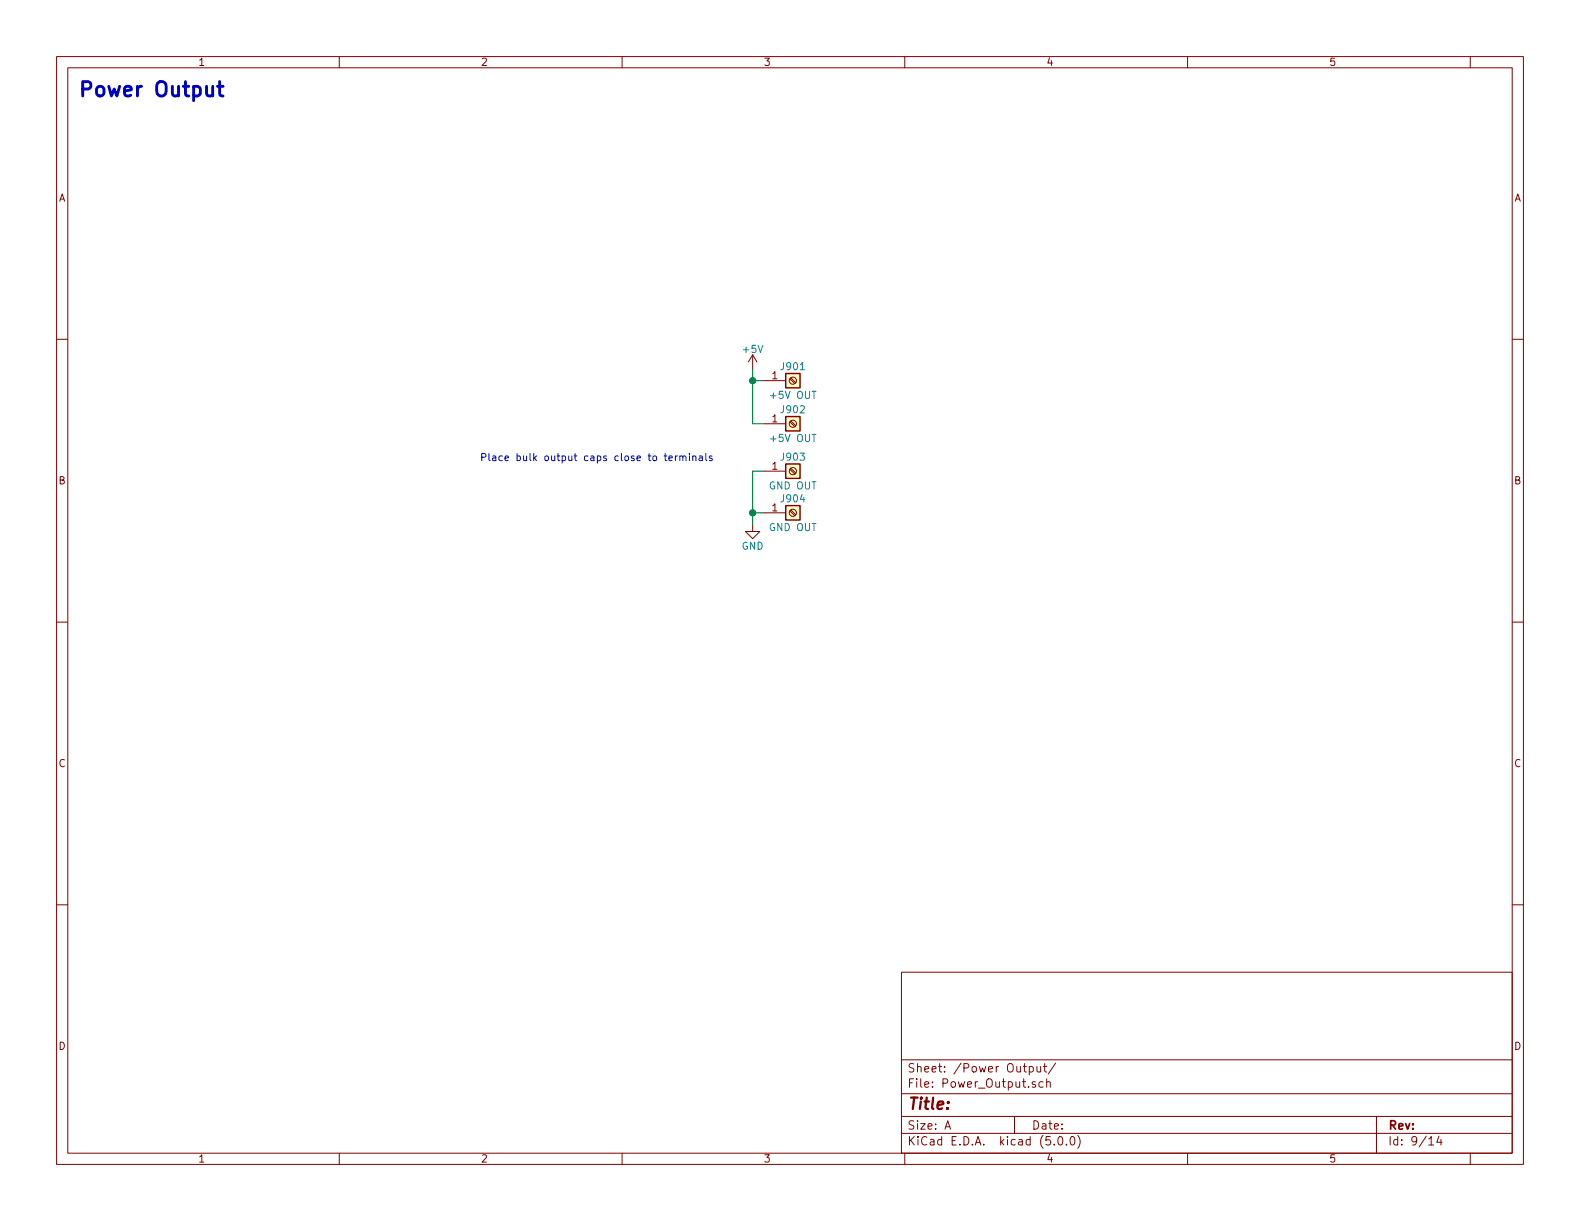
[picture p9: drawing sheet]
<svg xmlns="http://www.w3.org/2000/svg" width="279mm" height="216mm" viewBox="0 0 279 216" stroke-linecap="round" stroke-linejoin="round" font-family="sans-serif">
<g fill="none" stroke="#840000" stroke-width=".18">
<path d="M10 10h259.4v195.9h-259.4zM12 12h255.4v191.9h-255.4zM60 10v2M110 10v2M160 10v2M210 10v2M260 10v2M10 60h2M267.4 60h2M133.1 62.7l-.8 1.3M133.1 62.7v2.6M133.1 62.7l.8 1.3"/>
<path d="M135.1 67.3h3.8M135.1 74.9h3.8M139.7 67l.8 .8M139.7 74.6l.8 .8M139.9 66.8l.8 .8M139.9 74.4l.8 .9M133.1 92.7v1.3h1.3l-1.3 1.3-1.3-1.3h1.3M135.1 83.3h3.8M135.1 90.7h3.8M139.7 83l.8 .8M139.7 90.3l.8 .9M139.9 82.8l.8 .8"/>
<path d="M139.9 90.2l.8 .8M10 110h2M267.4 110h2M10 160h2M267.4 160h2M159.4 171.9h108v32h-108zM159.4 197.4h108M159.4 193.4h108M159.4 187.4h108M167.1 199.7l.5-1.5 .5 1.5M167.2 199.2h.8M179.4 197.4v3"/>
<path d="M182 188.6h.4l.3 .2v.6l-.3 .2-.4-.1M182 188.6v1.5M183.1 191.3h-.4l-.2 .2 .1 .2 .5 .1v.4h-.6M183.4 188.6v.8a.39 .39 0 0 0 .6 0M184 188.6v1M184.5 191.3h-.5l-.3 .2 .1 .6 .2 .2 .5-.1M184.5 188.6h.6M184.7 188.1v1.3l.4 .2M185.1 191.4l.2-.1h.3l.1 1M185.1 190.8v1.5M186.7 188l-1.3 1.9M243.4 197.4v6.5"/>
<path d="M60 203.9v2M110 203.9v2M159.4 200.4h108M160 203.9v2M186.4 202.3v.2M187.2 201.1l.4-.1a.94 .94 0 0 1 0 1.5 .79 .79 0 0 1-.4-1.4zM188.6 202.3v.2M189.4 201.1l.3-.1a.94 .94 0 0 1 0 1.5 .82 .82 0 0 1-.3-1.4zM190.6 200.8a1.71 1.71 0 0 1 0 2.2M210 203.9v2M252.7 201.4l.4-.4v1.5M252.7 202.5h.8"/>
<path d="M254.5 200.9l-.4 1.1h.9M254.8 201.5v1M260 203.9v2"/>
<circle cx="140.2" cy="67.3" r=".63"/>
<circle cx="140.2" cy="74.9" r=".63"/>
<circle cx="140.2" cy="90.7" r=".63"/>
<circle cx="140.2" cy="83.3" r=".63"/>
</g>
<g fill="#ffffc2" stroke="#ffffc2" stroke-width=".18">
<path d="M138.9 66h2.6v2.6h-2.6z"/>
<path d="M138.9 73.7h2.6v2.5h-2.6z"/>
<path d="M138.9 82h2.6v2.6h-2.6z"/>
<path d="M138.9 89.4h2.6v2.5h-2.6z"/>
</g>
<path d="M138.9 66h2.6v2.6h-2.6zM138.9 73.7h2.6v2.5h-2.6zM138.9 82h2.6v2.6h-2.6zM138.9 89.4h2.6v2.5h-2.6z" fill="none" stroke="#840000" stroke-width=".25"/>
<path d="M133.1 65.3v9.6h2M133.1 67.3h2M133.1 90.7h2M135.1 83.3h-2v9.4" fill="none" stroke="#008400" stroke-width=".18"/>
<g fill="#008400" stroke="#008400" stroke-width=".25">
<circle cx="133.1" cy="67.3" r=".51"/>
<circle cx="133.1" cy="90.7" r=".51"/>
</g>
<g fill="none" stroke="#0000c2" stroke-width=".18">
<path d="M117.4 80.6h.5M117.6 80.2v1.1l.3 .2M118.3 81l.6-.1-.1-.2-.3-.1-.2 .2v.6h.5M119.4 80.6v.9M119.8 80.6l-.4 .2M120.2 80.7l.2-.1 .3 .1 .1 .8M120.2 80.6v.9M120.8 80.8l.2-.2 .2 .1 .1 .8M121.9 80.2v.1M121.9 80.6v.9M122.5 80.7l.2-.1 .3 .1 .1 .8M122.5 80.6v.9"/>
<path d="M123.7 80.7h.5v.8M124.2 80.9l-.4 .1-.2 .2 .2 .3 .4-.1M124.8 80.2v1.1l.2 .2M125.9 80.7l-.3-.1-.2 .2 .1 .2 .4 .1v.3h-.5"/>
</g>
<path d="M38.5 15.3h.9M38.8 14.4v2.2l.1 .2 .5 .2" fill="none" stroke="#0000c2" stroke-width=".51"/>
<text font-size="3.5" fill="#0000c2" x="13.7" y="17.1">Power Output</text>
<text font-size="2.8" fill="#840000" x="160.4" y="196.2">Title:</text>
<g font-size="2.1" fill="#840000">
<text x="160.4" y="189.6">Sheet: /Power Output/</text>
<text x="160.4" y="192.3">File: Power_Output.sch</text>
<text x="160.4" y="202.5">KiCad E.D.A. kicad (5.0.0)</text>
<text x="160.4" y="199.7">Size: A</text>
<text x="182.4" y="199.7">Date:</text>
<text x="245.4" y="199.7">Rev:</text>
<text x="245.4" y="202.5">Id: 9/14</text>
</g>
<g font-size="1.8" fill="#840000">
<text x="35" y="11.6">1</text>
<text x="85" y="11.6">2</text>
<text x="135" y="11.6">3</text>
<text x="185" y="11.6">4</text>
<text x="235" y="11.6">5</text>
<text x="10.4" y="35.6">A</text>
<text x="267.8" y="35.6">A</text>
<text x="136.6" y="67.1">1</text>
<text x="136.6" y="74.7">1</text>
<text x="136.6" y="83.1">1</text>
<text x="10.4" y="85.6">B</text>
<text x="267.8" y="85.6">B</text>
<text x="136.6" y="90.4">1</text>
<text x="10.4" y="135.6">C</text>
<text x="267.8" y="135.6">C</text>
<text x="10.4" y="185.6">D</text>
<text x="267.8" y="185.6">D</text>
<text x="35" y="205.5">1</text>
<text x="85" y="205.5">2</text>
<text x="135" y="205.5">3</text>
<text x="185" y="205.5">4</text>
<text x="235" y="205.5">5</text>
</g>
<g font-size="1.8" fill="#008484">
<text x="131.5" y="62.4">+5V</text>
<text x="138.3" y="65.5">J901</text>
<text x="136.5" y="70.5">+5V OUT</text>
<text x="138.3" y="73.1">J902</text>
<text x="136.5" y="78.2">+5V OUT</text>
<text x="138.3" y="81.5">J903</text>
<text x="136.1" y="86.5">GND OUT</text>
<text x="138.3" y="88.8">J904</text>
<text x="136.1" y="93.9">GND OUT</text>
<text x="131.1" y="97.2">GND</text>
</g>
<text font-size="1.8" fill="#0000c2" x="84.8" y="81.5">Place bulk output caps close to terminals</text>
</svg>
